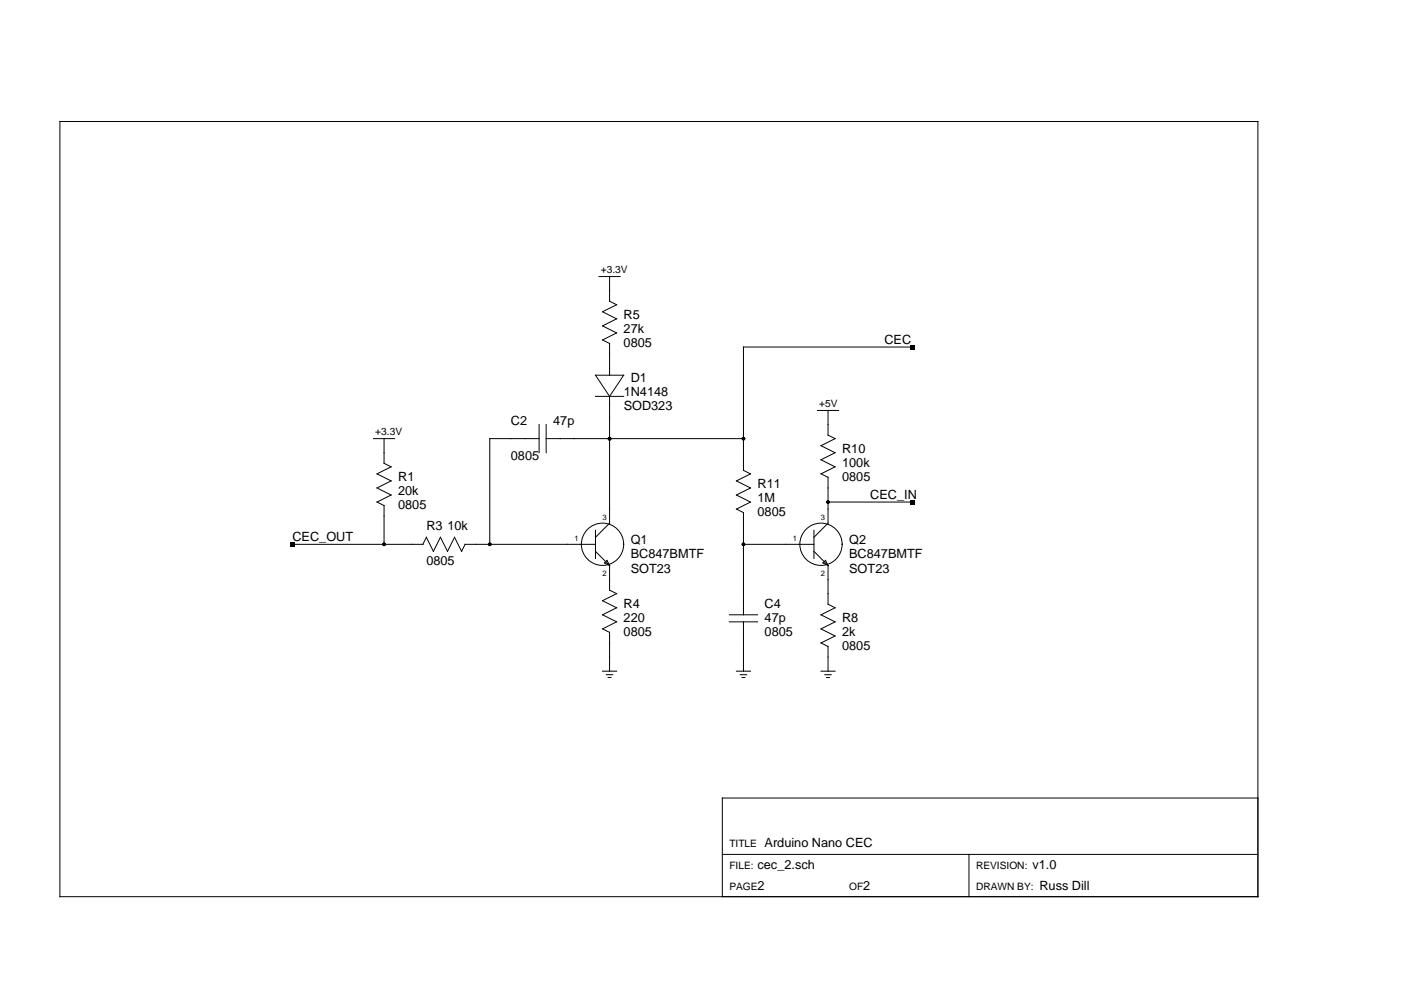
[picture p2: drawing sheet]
<svg xmlns="http://www.w3.org/2000/svg" width="297mm" height="210mm" viewBox="0 0 297 210" stroke-linecap="round" stroke-linejoin="round" font-family="sans-serif">
<g fill="none" stroke="#000" stroke-width=".21">
<path d="M12.7 25.8h254v164.3h-254zM127 58.6h4.5M129.2 58.6v5.3l1.5 .7-3 1.5 3 1.5-3 1.5 3 1.5-3 1.5 1.5 .7M126.3 79.6h5.9l-3 4.4zM129.2 72.8v6.8M193.5 73.6h-35.9v26.1l1.5 .8-3 1.5 3 1.5-3 1.5 3 1.4-3 1.5 1.5 .8M79.2 93h4.5M81.4 93v5.2l1.5 .8-3 1.5 3 1.5-3 1.5 3 1.5-3 1.4 1.5 .8v8.2M114.3 93h-10.5v22.4M114.3 90v6M115.8 93h41.8M115.8 90v6"/>
<path d="M126.3 84h5.9M129.2 84v26.9l-2.9 3M173.3 87h4.5M175.6 87v5.3l1.5 .7-3 1.5 3 1.5-3 1.5 3 1.5-3 1.5M62 115.4h27.7M90.4 113.9l1.5 3 1.5-3 1.5 3 1.5-3 1.5 3 .7-1.5h27.7M90.4 113.9l-.8 1.5M126.3 116.9l2.9 3M126.3 112.4v6M128.7 118.8l.5 1.1-1-.5zM129.2 119.9v5.2l1.5 .8-3 1.5 3 1.5-3 1.5 3 1.4-3 1.5M157.6 115.4h15"/>
<path d="M157.6 108.7v21.7M172.6 116.9l3 3M172.6 112.4v6M174.1 100.5l1.5 .7M175 118.8l.6 1.1-1.1-.5zM175.6 101.2v9.7l-3 3M175.6 119.9v8.2l1.5 .8-3 1.5 3 1.4-3 1.5 3 1.5-3 1.5 1.5 .8v5.2M175.6 106.4h17.9M127.7 133.3l1.5 .8M129.2 134.1v8.2M154.6 131.8h6M154.6 130.4h6"/>
<path d="M157.6 131.8v10.5M127.7 142.3h3M128.6 143.1h1.3M128.9 143.7h.6M156.1 142.3h3M157 143.1h1.3M157.3 143.7h.6M174.1 142.3h3M174.9 143.1h1.3M175.3 143.7h.6M266.7 169.2h-113.6v20.9M153.1 181.2h113.6"/>
<path d="M205.4 181.2v8.9"/>
<circle cx="127.7" cy="115.4" r="4.5"/>
<circle cx="174.1" cy="115.4" r="4.5"/>
</g>
<g fill="#000">
<path d="M193 73.1h.9v.9h-.9zM61.6 115h.9v.9h-.9zM193 106h.9v.9h-.9z"/>
<circle cx="129.2" cy="93" r=".37"/>
<circle cx="157.6" cy="93" r=".37"/>
<circle cx="81.4" cy="115.4" r=".37"/>
<circle cx="103.8" cy="115.4" r=".37"/>
<circle cx="157.6" cy="115.4" r=".37"/>
<circle cx="175.6" cy="106.4" r=".37"/>
</g>
<g font-size="2.7">
<text x="132.2" y="67.6">R5</text>
<text x="132.2" y="70.6">27k</text>
<text x="132.2" y="73.6">0805</text>
<text x="187.5" y="72.8">CEC</text>
<text x="133.7" y="81">D1</text>
<text x="132.2" y="84">1N4148</text>
<text x="132.2" y="87">SOD323</text>
<text x="108.3" y="90">C2</text>
<text x="117.3" y="90">47p</text>
<text x="178.5" y="96">R10</text>
<text x="84.4" y="102">R1</text>
<text x="108.3" y="97.5">0805</text>
<text x="178.5" y="99">100k</text>
<text x="178.5" y="102">0805</text>
<text x="84.4" y="105">20k</text>
<text x="84.4" y="107.9">0805</text>
<text x="160.6" y="103.5">R11</text>
<text x="160.6" y="106.4">1M</text>
<text x="184.5" y="105.7">CEC_IN</text>
<text x="90.4" y="112.4">R3 10k</text>
<text x="160.6" y="109.4">0805</text>
<text x="62" y="114.7">CEC_OUT</text>
<text x="90.4" y="119.9">0805</text>
<text x="133.7" y="115.4">Q1</text>
<text x="133.7" y="118.4">BC847BMTF</text>
<text x="180" y="115.4">Q2</text>
<text x="180" y="118.4">BC847BMTF</text>
<text x="133.7" y="121.4">SOT23</text>
<text x="180" y="121.4">SOT23</text>
<text x="132.2" y="128.9">R4</text>
<text x="132.2" y="131.8">220</text>
<text x="162.1" y="128.9">C4</text>
<text x="162.1" y="131.8">47p</text>
<text x="178.5" y="131.8">R8</text>
<text x="132.2" y="134.8">0805</text>
<text x="162.1" y="134.8">0805</text>
<text x="178.5" y="134.8">2k</text>
<text x="178.5" y="137.8">0805</text>
<text x="162.1" y="179.7">Arduino Nano CEC</text>
<text x="160.6" y="184.1">cec_2.sch</text>
<text x="218.9" y="184.1">v1.0</text>
<text x="160.6" y="188.6">2</text>
<text x="183" y="188.6">2</text>
<text x="220.4" y="188.6">Russ Dill</text>
</g>
<g font-size="2.2">
<text x="127.4" y="57.9">+3.3V</text>
<text x="173.7" y="86.3">+5V</text>
<text x="79.6" y="92.3">+3.3V</text>
<text x="154.6" y="179.7">TITLE</text>
<text x="154.6" y="184.1">FILE:</text>
<text x="206.9" y="184.1">REVISION:</text>
<text x="154.6" y="188.6">PAGE</text>
<text x="180" y="188.6">OF</text>
<text x="206.9" y="188.6">DRAWN BY:</text>
</g>
<g font-size="1.6">
<text x="127.7" y="110.2">3</text>
<text x="174.1" y="110.2">3</text>
<text x="121.8" y="114.7">1</text>
<text x="168.1" y="114.7">1</text>
<text x="127.7" y="122.1">2</text>
<text x="174.1" y="122.1">2</text>
</g>
</svg>
